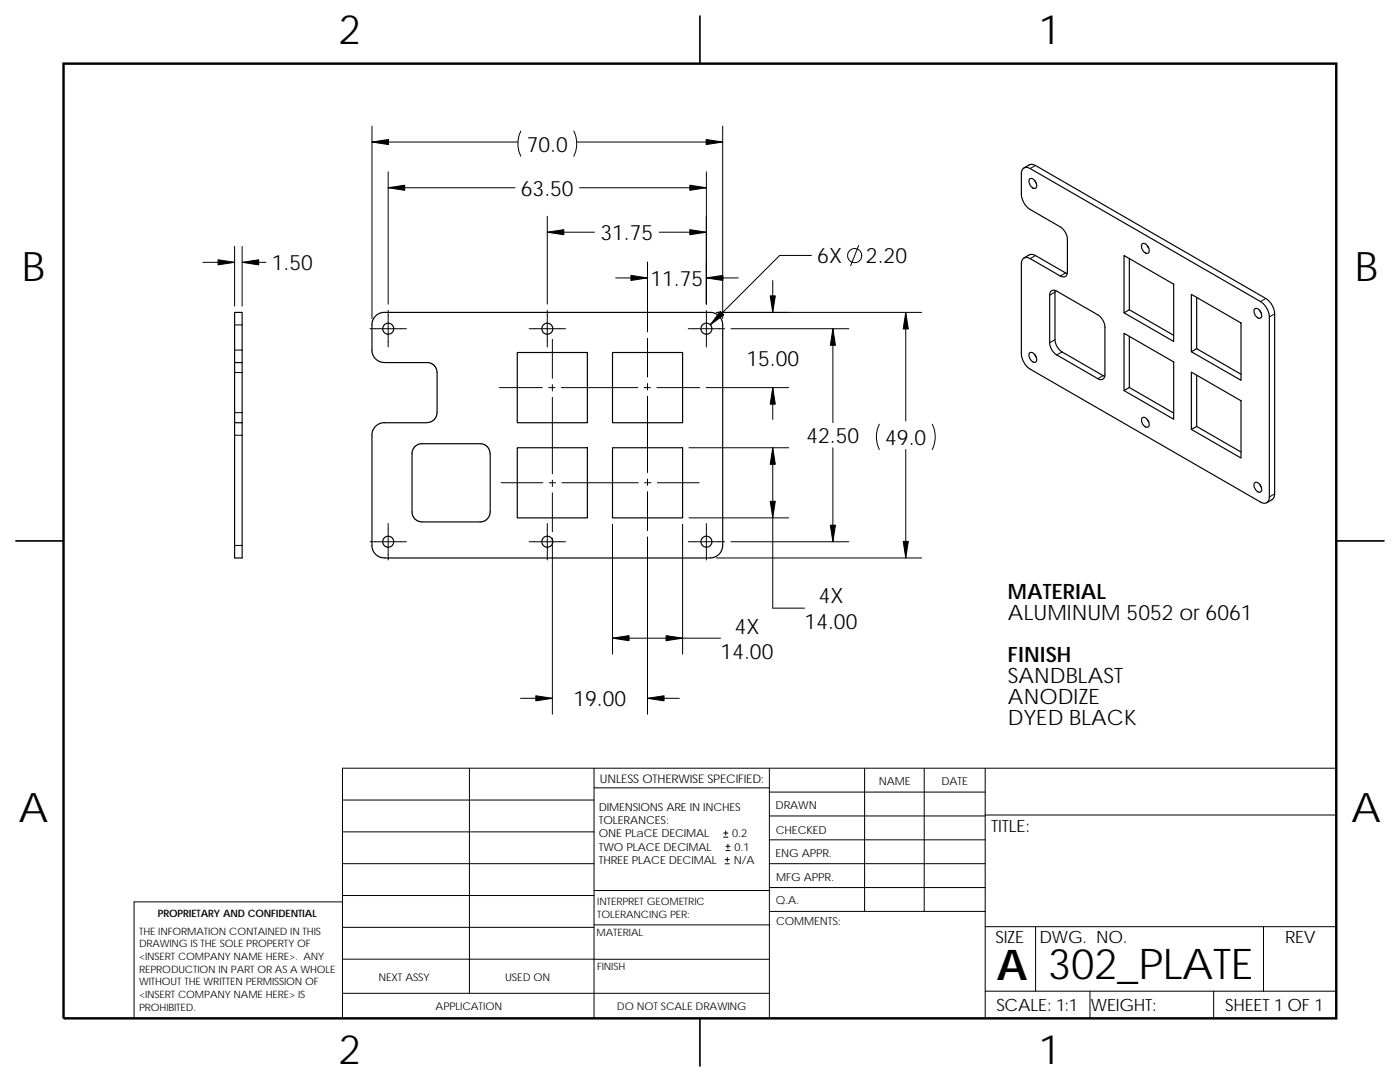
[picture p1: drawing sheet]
<svg xmlns="http://www.w3.org/2000/svg" width="279mm" height="216mm" viewBox="0 0 279 216" stroke-linecap="round" stroke-linejoin="round" font-family="sans-serif">
<g fill="none" stroke="#000" stroke-width=".2">
<path d="M74.2 28.3h29.2M74.2 25.2v38.4M77.5 34.3v26.4M77.5 37.5h25.3M103.9 26.1a5.7 5.7 0 0 0 0 5.1M114.5 26.1a5.7 5.7 0 0 1 0 5.1M115.1 28.3h29.1M115.7 37.5h25.3M141 34.3v26.4M144.2 25.2v38.4M206.7 33l-1.1 .6M40.5 52.3h6.3"/>
<path d="M46.8 49.2v11.9M48.3 49.2v11.9M48.3 52.3h4.8M109.2 43.2v17.5M109.2 46.3h9.5M122.9 55.5h6.3M129.2 52.3v13.9M131.6 46.3h9.4M141 55.5h6.3M154.2 56v6.3M161.9 51h-6.3l-13.8 13.8M171.4 49l-1.6 4"/>
<path d="M206.7 51l-1.1 .6M210.5 58.3l-1 .6M212.7 54.5l-1.1 .6M252.6 59.6l-1 .6M46.8 64.8h1.5M46.8 74.3h1.5M46.8 69.8h1.5M73.9 65.6h7.2M77.5 62v7.2M99.7 77.3h8.5M105.6 65.6h7.3M109.2 62v7.2"/>
<path d="M109.5 77.3h1.3M110.2 67.7v7.8M110.2 76.8v1.2M110.2 79.3v15.2M112 77.3h15.3M128.5 77.3h1.3M129.2 67.5v7.7M129.2 76.5v1.3M129.2 79.1v15.2M131.1 77.3h8.6M137.4 65.6h7.2M140.9 77.3h16.5"/>
<path d="M141 62v7.2M143 62.3h40.9M145.9 65.6h23.5M154.2 77.3v6.4M166.2 65.6v18.7M180.8 62.3v21.7M210.5 67.8l-1 .6M212 70.2l-1.1 .6M220.2 75l-1.1 .6M254.4 62.6l-1.1 .6M46.8 86.8h1.5M46.8 82.3h1.5"/>
<path d="M100 96.3h8.3M109.6 96.3h1.3M110.2 95.8v1.3M110.2 98.3v7.8M112.1 96.3h15.3M128.7 96.3h1.2M129.2 95.6v1.2M129.2 98.1v7.8M131.2 96.3h8.3M137.5 89.3h19.9M154.2 89.3v32h6.4M166.2 89.4v18.7"/>
<path d="M175.5 84.6a5.7 5.7 0 0 0 0 5.1M180.8 89.7v21.6M186.1 84.6a5.7 5.7 0 0 1 0 5.1M254.4 98.6l-1.1 .6M46.8 108.8h1.5M73.9 108.1h7.2M77.5 104.5v7.2M105.6 108.1h7.3M109.2 104.5v7.2M110.2 107.4v35.1M122.2 104.6v25.9M129.2 107.1v35.4"/>
<path d="M136.2 104.6v25.9M137.4 108.1h7.2M137.5 103.3h19.9M141 104.5v7.2M143 111.3h40.9M145.9 108.1h23.5M103.9 139.3h6.3M122.2 127.3h21.6M129.2 139.3h6.4M68.3 159.6h50.3M93.7 153.3v44.9M118.6 153.3v49.9"/>
<path d="M118.6 157.2h34.9M153.5 153.3v49.9M153.5 158.1h43.1M172.6 153.3v28.6M184.4 153.3v28.6M196.6 153.3v49.9M266.7 153.3h-198.4v49.9M68.3 178.7h50.3M68.3 172.3h50.3M68.3 166h50.3M68.3 180h-41.5v23.2M118.6 177.7h35"/>
<path d="M144.4 167h.9M144.4 166.2h.9M144.7 172.4h.8M144.7 171.5h.8M144.8 165.8v.8M144.9 169.7h.8M144.9 168.9h.8M145.1 171.1v.8M145.3 168.4v.9M153.5 167.6h43.1M153.5 162.8h43.1M153.5 172.3h43.1"/>
<path d="M153.5 177.1h43.1M196.6 162.6h70.1M68.3 198.2h85.2M68.3 191.4h85.2M68.3 185h50.3M118.6 184.6h35M153.6 181.9h43M196.6 197.8h70.1M196.6 184.9h70.1M206.7 184.9v12.9M217.5 197.8v5.4M242.2 197.8v5.4"/>
<path d="M252.2 184.9v12.9"/>
<circle cx="170.6" cy="51" r="1.41"/>
</g>
<g fill="none" stroke="#000" stroke-width=".23">
<path d="M139.7 3.2v9.5M204.2 33.6a1.18 1.18 0 0 1 1.4 0l46 26.6a3.9 3.9 0 0 1 1.7 3v36a1.07 1.07 0 0 1-.5 1.1 1.07 1.07 0 0 1-1.2-.1l-46-26.5a3.9 3.9 0 0 1-1.8-3.1v-18a1.07 1.07 0 0 1 .6-1.1 1.07 1.07 0 0 1 1.2 .1l6 3.5a.87 .87 0 0 0 1 .1 .87 .87 0 0 0 .4-.9v-6.6l-.1-.7-.4-.9-.9-.8-6-3.5a3.9 3.9 0 0 1-1.8-3.1l.1-4.3zM204.3 33.5l1.3-.7 1.1 .2 45.9 26.6a3.9 3.9 0 0 1 1.8 3v36l-.1 .5-.3 .4-1.2 .8M205.4 35.8a.94 .94 0 0 1 1.4 .7 .6 .6 0 0 1 .1 .8 .6 .6 0 0 1-.8 .2l-.1-.1a1.56 1.56 0 0 1-.6-1.6zM206.5 36l.3 .6M204.3 51.5l1.3-.7 .8 .1 6.6 3.7M209.7 58.2a.87 .87 0 0 1 1.2-.1l8.2 4.7 .9 .9 .4 .8 .1 .8v9.5a.86 .86 0 0 1-.4 .9 .86 .86 0 0 1-1-.1l-8.4-4.9-.9-1.1-.3-1.2v-9.5zM210.6 58l-.1 9.8 .2 .7 .4 .9 .9 .8 8.5 4.9M224.3 51l9.9 5.7v11.4l-9.9-5.7zM225.4 51.6v10.2M227.9 48.7a.83 .83 0 0 1 1.3 .6 .71 .71 0 0 1 .2 .8 .71 .71 0 0 1-.7 .4 1.48 1.48 0 0 1-.8-1.8zM229 49l.3 .5"/>
<path d="M237.8 58.7l9.9 5.8v11.4l-9.9-5.7zM238.8 59.4v10.2M46.8 62.3h1.5v10h-1.5zM46.8 72.3v12M48.3 72.3v12M103.2 70.3h14v14h-14zM122.2 70.3h14v14h-14zM205.4 70.5a1.04 1.04 0 0 1 1.5 1 .59 .59 0 0 1-.3 .8 .59 .59 0 0 1-.8-.4l-.4-.7zM206.5 70.7l.3 .5M224.3 66.5l9.9 5.7v11.5l-9.9-5.8zM225.4 61.8l8.8 5.1M225.4 77.3l8.8 5.1"/>
<path d="M225.4 61.8l-1.1 .6M225.4 67.1v10.2M225.4 77.3l-1.1 .6M237.8 74.3l9.9 5.7v11.4l-9.9-5.7zM238.8 74.9v10.2M238.8 69.6l-1 .6M238.8 69.6l8.9 5.1M250.3 61.7l.2-.1a1.32 1.32 0 0 1 1.2 1.7l-.3 .2a1.46 1.46 0 0 1-1.1-1.8zM251.4 62l.3 .5M46.8 84.3h1.5v27h-1.5zM85.2 84.3l.6-.1 .6-.3 .5-.5 .3-.7v-8.4l-.1-.8-.7-.8-.9-.4h-8.8l-.9-.1-.8-.5-.6-.9-.2-.7v-5.6l.4-1.1 1.2-.9 .6-.2h65.3l1 .2 .6 .4 .5 .5 .3 .6 .1 .8v44M85.2 84.3l-8.9 .1-1.3 .6-.7 1-.1 .5v22.6l.2 .7 .6 .9 .8 .4 .9 .2"/>
<path d="M97.8 90.5l-.1-.7-.4-.6-.4-.4-.8-.3h-12.2l-1 .5-.4 .5-.3 .8v12.1l.5 1 .7 .6 .8 .1h11.6M97.8 90.5v11.9l-.1 .4-.5 .8-.7 .4-.7 .2M103.2 89.3h14v14h-14zM122.2 89.3h14v14h-14zM227.9 83.5l.2-.2a1.32 1.32 0 0 1 1.1 1.9 1.21 1.21 0 0 1-1.3-1.7zM229 83.7l.3 .5M238.8 85.1l-1 .6M238.8 85.1l8.9 5.1M250.4 96.4l.1-.1a1.23 1.23 0 0 1 1.2 1.7l-.3 .2a1.46 1.46 0 0 1-1-1.8zM251.4 96.7l.3 .5M3.2 107.9h9.5M144.2 108.8l-.2 1-.4 .7-.9 .6-1 .2h-65"/>
<path d="M266.7 107.9h9.5M139.7 203.2v9.5"/>
<circle cx="77.5" cy="65.6" r="1.1"/>
<circle cx="109.2" cy="65.6" r="1.1"/>
<circle cx="141" cy="65.6" r="1.1"/>
<circle cx="77.5" cy="108.1" r="1.1"/>
<circle cx="109.2" cy="108.1" r="1.1"/>
<circle cx="141" cy="108.1" r="1.1"/>
</g>
<path d="M12.7 12.7h254v190.5h-254z" fill="none" stroke="#000" stroke-width=".49"/>
<g fill="#000" stroke="#000" stroke-width=".2">
<path d="M74.2 28.3l3.3-.5v1.1z" fill-rule="evenodd"/>
<path d="M77.5 37.5l3.3-.5v1z" fill-rule="evenodd"/>
<path d="M137.7 37l3.3 .5-3.3 .5z" fill-rule="evenodd"/>
<path d="M140.9 27.8l3.3 .5-3.3 .6z" fill-rule="evenodd"/>
<path d="M43.5 51.8l3.3 .5-3.3 .6z" fill-rule="evenodd"/>
<path d="M48.3 52.3l3.3-.5v1.1z" fill-rule="evenodd"/>
<path d="M109.2 46.3l3.3-.5v1z" fill-rule="evenodd"/>
<path d="M125.9 54.9l3.3 .6-3.3 .5z" fill-rule="evenodd"/>
<path d="M137.7 45.8l3.3 .5-3.3 .5z" fill-rule="evenodd"/>
<path d="M141 55.5l3.3-.6v1.1z" fill-rule="evenodd"/>
<path d="M143.7 62.1l.7 .7-2.6 2z" fill-rule="evenodd"/>
<path d="M154.2 77.3l.5 3.3h-1z" fill-rule="evenodd"/>
<path d="M153.7 59h1l-.5 3.3z" fill-rule="evenodd"/>
<path d="M166.2 65.6l.5 3.3h-1z" fill-rule="evenodd"/>
<path d="M180.8 62.3l.5 3.3h-1z" fill-rule="evenodd"/>
<path d="M154.2 89.3l.5 3.3h-1z" fill-rule="evenodd"/>
<path d="M153.7 100h1l-.5 3.3z" fill-rule="evenodd"/>
<path d="M165.7 104.8h1l-.5 3.3z" fill-rule="evenodd"/>
<path d="M180.3 108h1l-.5 3.3z" fill-rule="evenodd"/>
<path d="M106.9 138.8l3.3 .5-3.3 .5z" fill-rule="evenodd"/>
<path d="M122.2 127.3l3.3-.5v1z" fill-rule="evenodd"/>
<path d="M129.2 139.3l3.3-.5v1z" fill-rule="evenodd"/>
<path d="M132.9 126.8l3.3 .5-3.3 .5z" fill-rule="evenodd"/>
</g>
<g font-size="8.5">
<text x="198.9" y="195.5">A</text>
<text x="209.1" y="195.3">302_PLATE</text>
</g>
<g font-size="8.1">
<text x="67.6" y="8.8">2</text>
<text x="207.3" y="8.8">1</text>
<text x="4.4" y="56.1">B</text>
<text x="270.4" y="56.1">B</text>
<text x="3.7" y="164.1">A</text>
<text x="269.7" y="164.1">A</text>
<text x="67.6" y="212.3">2</text>
<text x="207.3" y="212.3">1</text>
</g>
<g font-size="4.2">
<text x="105.1" y="30.2">70.0</text>
<text x="103.9" y="39.1">63.50</text>
<text x="119.8" y="47.9">31.75</text>
<text x="54.3" y="53.9">1.50</text>
<text x="163.1" y="52.5">6X</text>
<text x="172.8" y="52.5">2.20</text>
<text x="129.8" y="57">11.75</text>
<text x="149" y="73">15.00</text>
<text x="161" y="88.4">42.50</text>
<text x="176.7" y="88.8">49.0</text>
<text x="201.2" y="119.5">MATERIAL</text>
<text x="160.6" y="125.5">14.00</text>
<text x="163.4" y="120.4">4X</text>
<text x="201.2" y="123.7">ALUMINUM 5052 or 6061</text>
<text x="143.8" y="131.4">14.00</text>
<text x="146.6" y="126.4">4X</text>
<text x="201.2" y="132">FINISH</text>
<text x="201.2" y="136.2">SANDBLAST</text>
<text x="114.4" y="140.9">19.00</text>
<text x="201.2" y="140.4">ANODIZE</text>
<text x="201.2" y="144.6">DYED BLACK</text>
</g>
<g font-size="3.4">
<text x="197.8" y="166">TITLE:</text>
<text x="198.7" y="188.1">SIZE</text>
<text x="207.5" y="188.1">DWG. NO.</text>
<text x="256.5" y="188.2">REV</text>
<text x="198.8" y="201.7">SCALE: 1:1</text>
<text x="217.7" y="201.7">WEIGHT:</text>
<text x="244.5" y="201.7">SHEET 1 OF 1</text>
</g>
<text font-size="2.4" x="119.7" y="156.2">UNLESS OTHERWISE SPECIFIED:</text>
<g font-size="2.2">
<text x="119.5" y="161.8">DIMENSIONS ARE IN INCHES</text>
<text x="154.8" y="161.5">DRAWN</text>
<text x="175.4" y="156.7">NAME</text>
<text x="187.9" y="156.7">DATE</text>
<text x="119.5" y="164.4">TOLERANCES:</text>
<text x="119.5" y="167.1">ONE PLaCE DECIMAL</text>
<text x="146.1" y="167.1">0.2</text>
<text x="154.8" y="166.3">CHECKED</text>
<text x="119.5" y="169.7">TWO PLACE DECIMAL</text>
<text x="119.5" y="172.4">THREE PLACE DECIMAL</text>
<text x="146.4" y="172.4">N/A</text>
<text x="146.6" y="169.7">0.1</text>
<text x="154.8" y="171">ENG APPR.</text>
<text x="154.9" y="175.7">MFG APPR.</text>
<text x="154.9" y="180.4">Q.A.</text>
<text x="154.9" y="184.7">COMMENTS:</text>
</g>
<g font-size="2.1">
<text x="75.5" y="195.7">NEXT ASSY</text>
<text x="100.8" y="195.7">USED ON</text>
<text x="86.9" y="201.6">APPLICATION</text>
<text x="123.1" y="201.6">DO NOT SCALE DRAWING</text>
</g>
<g font-size="2">
<text x="31.5" y="182.9">PROPRIETARY AND CONFIDENTIAL</text>
<text x="119.2" y="183.1">TOLERANCING PER:</text>
<text x="119.2" y="180.6">INTERPRET GEOMETRIC</text>
<text x="27.7" y="186.5">THE INFORMATION CONTAINED IN THIS</text>
<text x="27.7" y="189.1">DRAWING IS THE SOLE PROPERTY OF</text>
<text x="27.7" y="191.6">&lt;INSERT COMPANY NAME HERE&gt;. ANY</text>
<text x="119.1" y="186.7">MATERIAL</text>
<text x="27.7" y="194.1">REPRODUCTION IN PART OR AS A WHOLE</text>
<text x="27.7" y="196.6">WITHOUT THE WRITTEN PERMISSION OF</text>
<text x="119.1" y="193.5">FINISH</text>
<text x="27.7" y="199.2">&lt;INSERT COMPANY NAME HERE&gt; IS</text>
<text x="27.7" y="201.7">PROHIBITED.</text>
</g>
</svg>
